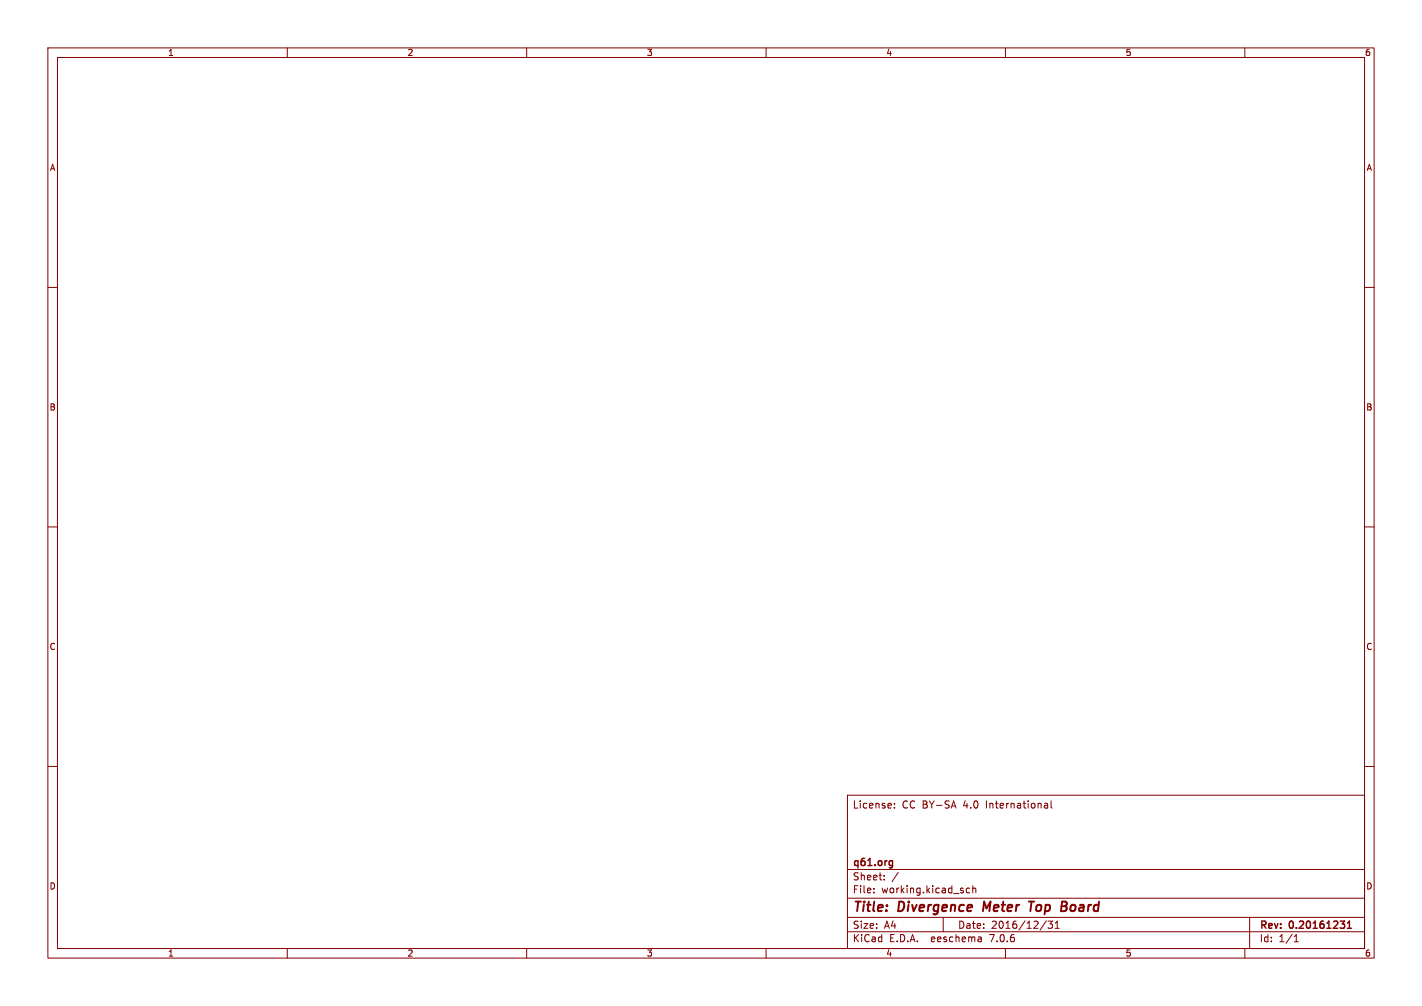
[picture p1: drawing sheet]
<svg xmlns="http://www.w3.org/2000/svg" width="297mm" height="210mm" viewBox="0 0 297 210" stroke-linecap="round" stroke-linejoin="round" font-family="sans-serif">
<g fill="none" stroke="#840000" stroke-width=".21">
<path d="M10 10h277v190h-277zM12 12h273v186h-273zM60 10v2M110 10v2M160 10v2M210 10v2M260 10v2M10 60h2M285 60h2M10 110h2M285 110h2M10 160h2"/>
<path d="M285 160h2M177 166h108v32h-108zM186.8 168.6v.1M186.8 167.8v.1M199.2 167.2l.5 1.5M218.2 167.8h.5l.1 .9M218.2 168.6h.6M218.8 168.1l-.6 .1M219.5 167.2v1.3l.2 .2M60 198v2M110 198v2M160 198v2"/>
<path d="M177 194.5h108M177 191.5h108M177 187.5h108M177 181.5h108M182.5 186.3v.1M182.5 185.5v.1M184.7 183.6v.1M184.7 182.8v.1M187.6 182.1l-1.3 2M197 191.5v3M202.5 185.5l-.4-.1-.3 .3 .2 .6h.5M203.2 185.5l.2-.1 .3 .1 .1 .9"/>
<path d="M203.2 184.9v1.5M204.9 195.7l.1 .9M205 196.5l-.2 .1M205 196h-.2M210 198v2M218.5 192.2l-1.3 2M219.8 192.3l-.5 .6 .4 .1v.7l-.2 .1-.6-.1M220.4 193.8h.8M220.4 192.7l.4-.4v1.5M260 198v2M261 191.5v6.5M270.3 196.6h.9"/>
<path d="M270.3 195.5l.4-.4v1.5"/>
</g>
<path d="M186 179.7l.4 .1M186.4 179.7v1.2l-.3 .3M186.4 180.6l-.4 .1M279.9 192.3h.9l-.5 .6M280.8 193v.6M281.4 193.8h.9M281.4 192.7l.4-.4v1.5" fill="none" stroke="#840000" stroke-width=".3"/>
<path d="M205.6 188.2l-.3 2M214.9 188.2h1.1M215.5 188.2l-.3 2M222.7 189.4v.6M222.8 188.4l-.1 .6" fill="none" stroke="#840000" stroke-width=".4"/>
<g font-size="2.8" fill="#840000">
<text x="178" y="190.9">Title:</text>
<text x="187.7" y="190.9">Divergence</text>
<text x="206.2" y="190.9">Meter</text>
<text x="216.6" y="190.9">Top</text>
<text x="224.1" y="190.9">Board</text>
</g>
<g font-size="2.1" fill="#840000">
<text x="178" y="169">License:</text>
<text x="188.4" y="169">CC BY-SA</text>
<text x="201.3" y="169">4.0</text>
<text x="206.2" y="169">International</text>
<text x="178" y="184">Sheet:</text>
<text x="178" y="181.2">q61.org</text>
<text x="178" y="186.7">File:</text>
<text x="184.1" y="186.7">working.kicad_sch</text>
<text x="178" y="196.9">KiCad</text>
<text x="178" y="194.1">Size:</text>
<text x="184.7" y="194.1">A4</text>
<text x="185.7" y="196.9">E.D.A.</text>
<text x="194.6" y="196.9">eeschema</text>
<text x="200" y="194.1">Date:</text>
<text x="207" y="196.9">7.0.6</text>
<text x="207" y="194.1">2016/12/31</text>
<text x="263" y="194.3">Rev:</text>
<text x="263" y="196.9">Id:</text>
<text x="267.1" y="196.9">1/1</text>
<text x="269.4" y="194.3">0.20161231</text>
</g>
<g font-size="1.8" fill="#840000">
<text x="35" y="11.9">1</text>
<text x="85" y="11.9">2</text>
<text x="135" y="11.9">3</text>
<text x="185" y="11.9">4</text>
<text x="235" y="11.9">5</text>
<text x="285" y="11.9">6</text>
<text x="10.3" y="35.9">A</text>
<text x="285.3" y="35.9">A</text>
<text x="10.3" y="85.9">B</text>
<text x="285.3" y="85.9">B</text>
<text x="10.3" y="135.9">C</text>
<text x="285.3" y="135.9">C</text>
<text x="10.3" y="185.9">D</text>
<text x="285.3" y="185.9">D</text>
<text x="35" y="199.9">1</text>
<text x="85" y="199.9">2</text>
<text x="135" y="199.9">3</text>
<text x="185" y="199.9">4</text>
<text x="235" y="199.9">5</text>
<text x="285" y="199.9">6</text>
</g>
</svg>
